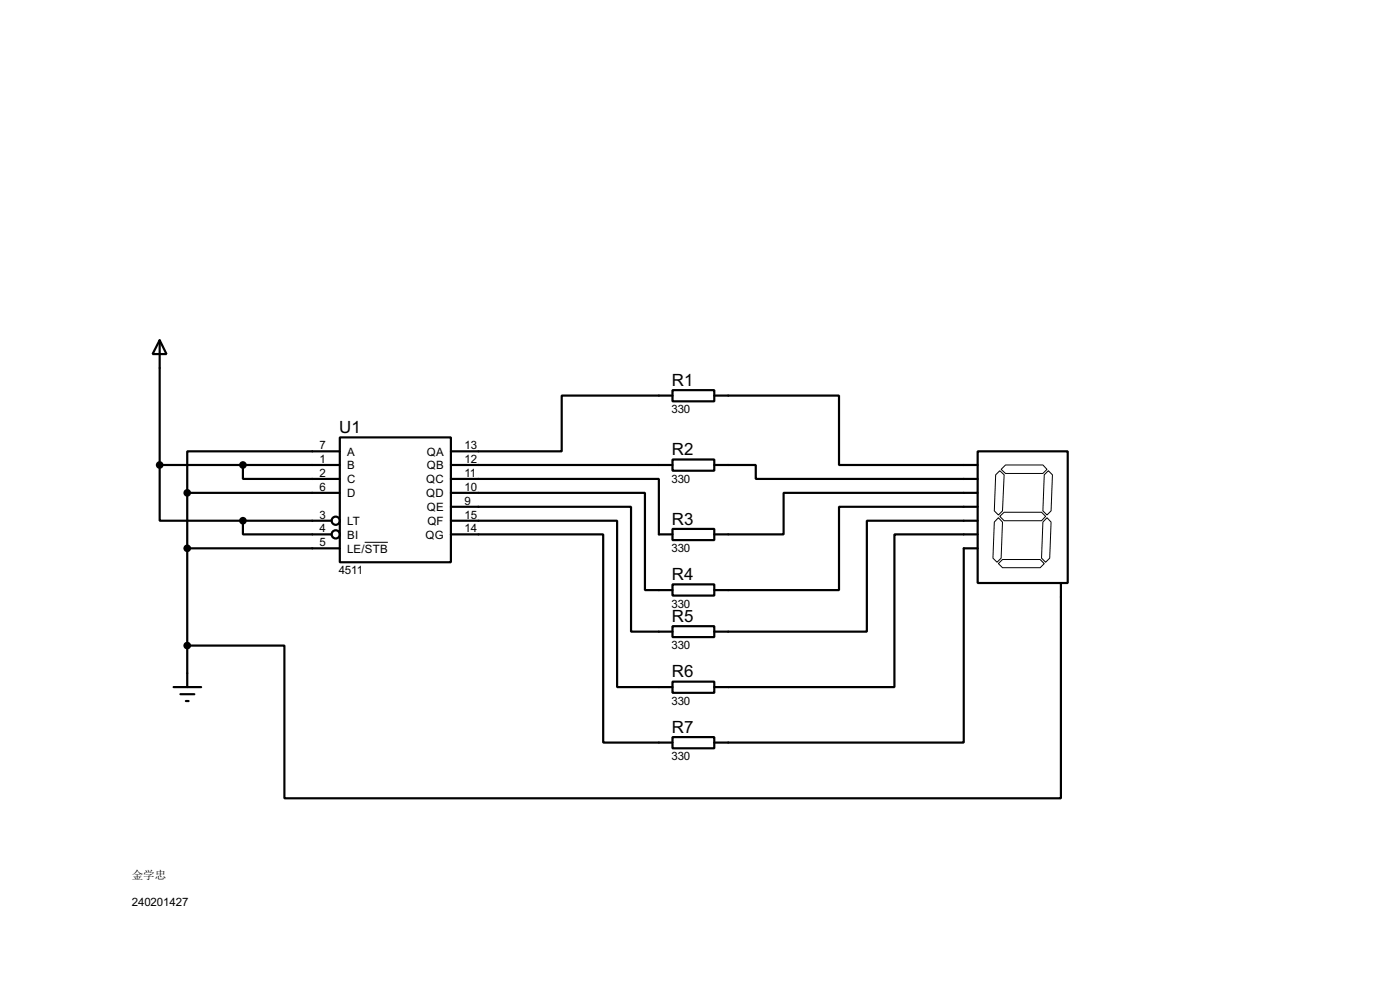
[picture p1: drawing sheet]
<svg xmlns="http://www.w3.org/2000/svg" width="256mm" height="180mm" viewBox="0 0 256 180" stroke-linecap="round" stroke-linejoin="round" font-family="sans-serif">
<g fill="none" stroke="#000" stroke-width=".4">
<path d="M29.3 62.3l1.2 2.5h-2.5zM29.3 62.3v22.8M123.2 71.4h7.7v2.1h-7.7zM123.2 72.4h-20.3v10.2h-20.3M130.9 72.4h22.8v12.7h25.4M29.3 85.1v10.2h15.2M29.3 85.1h33M34.3 90.2h28M34.3 90.2v35.6M44.5 85.1v2.6h17.8M44.5 95.3v2.5h16.3M44.5 95.3h16.3"/>
<path d="M62.3 80.1h20.3v22.8h-20.3zM62.3 82.6h-28v7.6M82.6 87.7h38.1v10.1h2.5M82.6 90.2h35.6v17.8h5M82.6 92.8h33v22.8h7.6M82.6 95.3h30.5v30.5h10.1M82.6 97.8h27.9v38.1h12.7M82.6 85.1h40.6M123.2 84.1h7.7v2.1h-7.7zM123.2 96.8h7.7v2.1h-7.7zM130.9 85.1h7.6v2.6h40.6M179.1 82.6h16.5v24.1h-16.5z"/>
<path d="M179.1 90.2h-35.5v7.6h-12.7M179.1 92.8h-25.4v15.2h-22.8M179.1 95.3h-20.3v20.3h-27.9M179.1 97.8h-15.2v28h-33M34.3 100.4h28M123.2 107h7.7v2h-7.7zM123.2 114.6h7.7v2h-7.7zM179.1 100.4h-2.5v35.5h-45.7M194.4 106.7v39.4h-142.3v-27.9h-17.8M31.8 125.8h5.1M33.1 127.1h2.5M34.1 128.3h.5"/>
<path d="M123.2 124.8h7.7v2h-7.7zM123.2 134.9h7.7v2.1h-7.7z"/>
<circle cx="61.5" cy="97.8" r=".75"/>
<circle cx="61.5" cy="95.3" r=".75"/>
</g>
<path d="M66.8 99.3h4.3M182.4 86.9l.8-.7 .8 .7-.3 6.6-.8 .8-.7-.8zM182.9 94.8l.8 .8-.3 6.6-.7 .7-.8-.7 .3-6.6zM183.2 94.5l.8-.7h6.8l.8 .7-.8 .8h-6.8zM183.4 85.9l.8-.8h6.9l.7 .8-.7 .8h-6.9zM191.3 86.9l.8-.7 .7 .7-.2 6.6-.8 .8-.7-.8zM191.8 94.8l.8 .8-.3 6.6-.7 .7-.8-.7 .3-6.6zM182.9 103.2l.8-.8h6.9l.7 .8-.7 .7h-6.9z" fill="none" stroke="#000" stroke-width=".18"/>
<g fill="#000" stroke="#000" stroke-width=".4">
<circle cx="29.2" cy="85.1" r=".5"/>
<circle cx="34.3" cy="90.2" r=".5"/>
<circle cx="44.5" cy="95.3" r=".5"/>
<circle cx="44.5" cy="85.1" r=".5"/>
<circle cx="34.3" cy="118.2" r=".5"/>
<circle cx="34.3" cy="100.4" r=".5"/>
</g>
<g font-size="3.5">
<text x="123.1" y="70.6">R1</text>
<text x="62.1" y="79.3">U1</text>
<text x="123.1" y="83.3">R2</text>
<text x="123.1" y="96">R3</text>
<text x="123.1" y="106.2">R4</text>
<text x="123.1" y="113.8">R5</text>
<text x="123.1" y="124">R6</text>
<text x="123.1" y="134.1">R7</text>
</g>
<g font-size="2.4">
<text x="123" y="75.7">330</text>
<text x="58.6" y="82.2">7</text>
<text x="63.6" y="83.4">A</text>
<text x="78.2" y="83.4">QA</text>
<text x="85.1" y="82.2">13</text>
<text x="58.6" y="84.7">1</text>
<text x="58.6" y="87.3">2</text>
<text x="58.6" y="89.8">6</text>
<text x="63.6" y="85.9">B</text>
<text x="63.6" y="88.5">C</text>
<text x="78.1" y="88.5">QC</text>
<text x="78.2" y="85.9">QB</text>
<text x="85.1" y="84.7">12</text>
<text x="85.1" y="87.3">11</text>
<text x="85.1" y="89.8">10</text>
<text x="123" y="88.4">330</text>
<text x="58.6" y="94.9">3</text>
<text x="63.6" y="91">D</text>
<text x="78.1" y="91">QD</text>
<text x="78.2" y="93.6">QE</text>
<text x="85.1" y="92.4">9</text>
<text x="85.1" y="94.9">15</text>
<text x="58.6" y="97.4">4</text>
<text x="58.6" y="100">5</text>
<text x="63.6" y="96.1">LT</text>
<text x="63.6" y="98.6">BI</text>
<text x="63.6" y="101.2">LE/STB</text>
<text x="77.9" y="98.6">QG</text>
<text x="78.3" y="96.1">QF</text>
<text x="85.1" y="97.4">14</text>
<text x="123" y="101.1">330</text>
<text x="62.1" y="105.1">4511</text>
<text x="123" y="111.2">330</text>
<text x="123" y="118.8">330</text>
<text x="123" y="129">330</text>
<text x="123" y="139.2">330</text>
<text x="24.2" y="165.9">240201427</text>
</g>
<text font-size="2.1" x="24.2" y="160.8">金学忠</text>
</svg>
